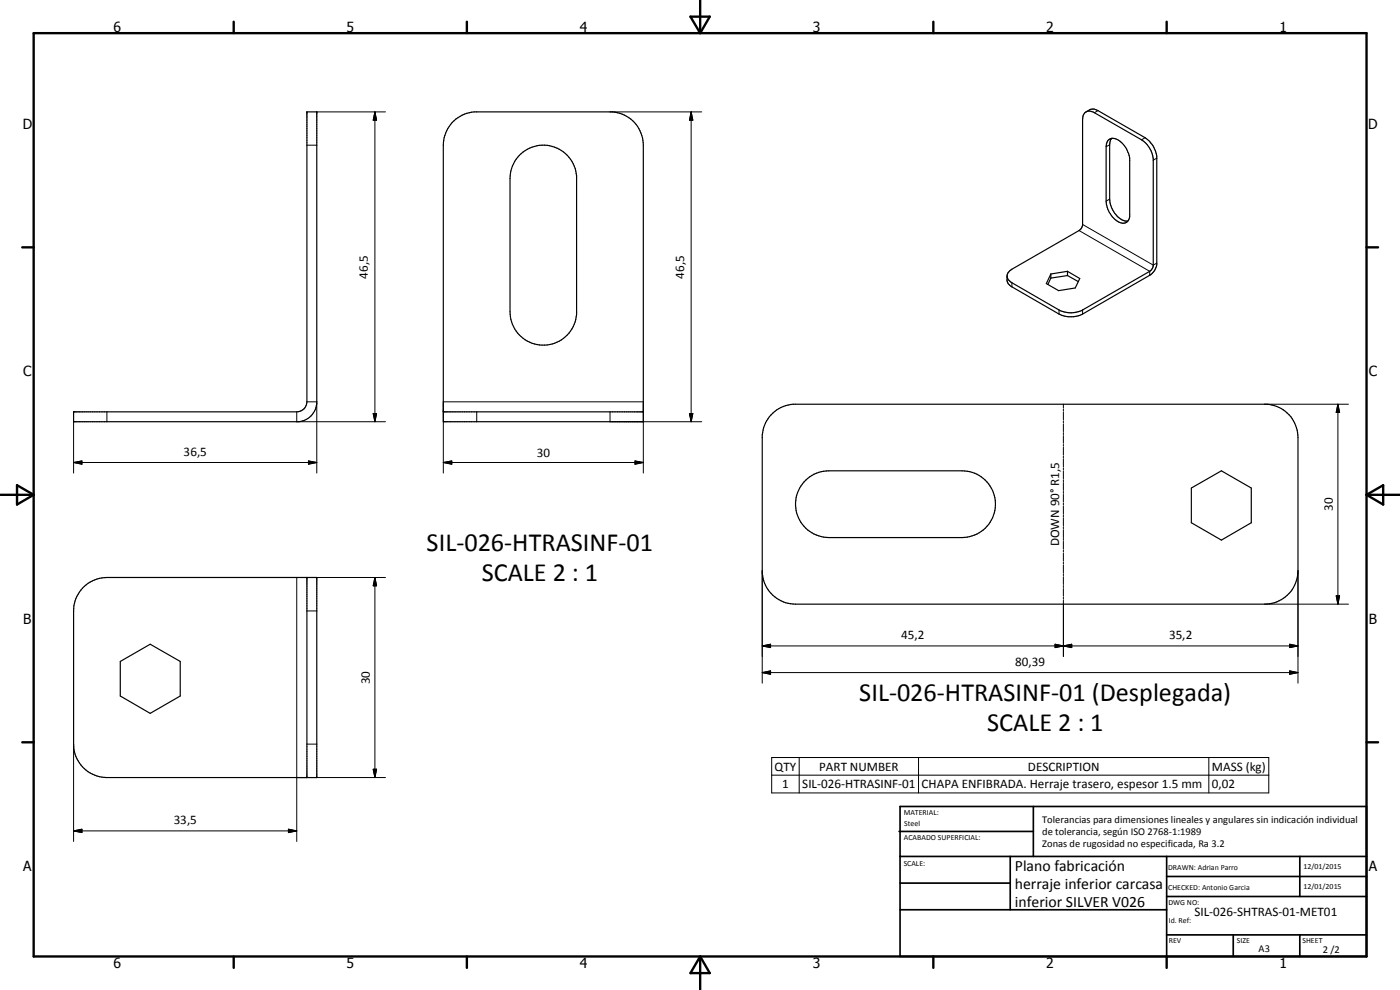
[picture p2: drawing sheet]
<svg xmlns="http://www.w3.org/2000/svg" width="420mm" height="297mm" viewBox="0 0 420 297" stroke-linecap="round" stroke-linejoin="round" font-family="sans-serif">
<g fill="none" stroke="#000" stroke-width=".35">
<path d="M92.1 33.6h3v87.6a6 6 0 0 1-5.4 5.3h-67.6v-2.9h67a3 3 0 0 0 3-3zM135.7 36.7l1.7-1.4a9.7 9.7 0 0 1 4.9-1.7h41.5a10 10 0 0 1 9.3 10v82.9h-60.1v-82.9a10.5 10.5 0 0 1 2.7-6.9zM326 33.6a2.66 2.66 0 0 1 2.8-.7l14.9 8.4a7.8 7.8 0 0 1 3.5 5.7v32.3a4.6 4.6 0 0 1-2.2 3.3l-20.1 11.6a7.8 7.8 0 0 1-7.1 0l-14.1-8.1a2.47 2.47 0 0 1-1.5-2.1l.1-1.7 .2-.5 1.2-1 20.1-11.6 .9-1.1 .2-.5v-31.7a2.16 2.16 0 0 1 1-2.3 2.16 2.16 0 0 1 2.6 .2l14.1 8.2a7.7 7.7 0 0 1 3.5 5.6v32.2l-.2 .5-.9 1.1-20.1 11.6a7.8 7.8 0 0 1-7.1 0l-14.5-8.4a2.11 2.11 0 0 1-1.1-1.6M155.9 46.6a10 10 0 0 1 10.5-2.4 10 10 0 0 1 6.6 8.6v41.5a10 10 0 0 1-10.3 9.3 10 10 0 0 1-9.6-10v-40a10 10 0 0 1 2.8-7zM332.7 42a2.71 2.71 0 0 1 3.4 .3 7.8 7.8 0 0 1 2.9 5.3v17.3a2.16 2.16 0 0 1-1.3 2 2.16 2.16 0 0 1-2.4-.5 7.8 7.8 0 0 1-3.3-6v-16.4l.1-.8zM333.6 41.5l-.3 .5-.3 1.4v16.3a7.1 7.1 0 0 0 4.8 6.6h.7M315.4 82.2v1.2M315.4 83.4l-.9 1.9M320.4 81.4l3.7 2.2-1.4 2.8-5 .8-3.7-2.1 1.4-2.9M320.4 81.4l-5 .8M320.4 81.4v1.3M320.4 82.7l3.2 1.8"/>
<path d="M320.4 82.7l-5 .7M133 123.6h60.1M231.9 124a9.9 9.9 0 0 1 6.1-2.7h142.3a9.9 9.9 0 0 1 9.2 10v39.9a10 10 0 0 1-10 10.1h-140.8a10 10 0 0 1-9.9-9.3v-41.5a10.2 10.2 0 0 1 3.1-6.5zM241.3 144.6a9.7 9.7 0 0 1 7.4-3.3h40a10 10 0 0 1 10.1 10 10 10 0 0 1-10.1 10h-40a10 10 0 0 1-9.1-5.9 10 10 0 0 1 1.7-10.8zM357.5 146.4l9.1-5.1 8.9 5.1v10.4l-8.9 5.3-9.1-5.3zM24.8 176.5a10.2 10.2 0 0 1 7.3-3.2h63v60h-63a10 10 0 0 1-10-10v-40a9.8 9.8 0 0 1 2.7-6.8zM92.1 173.3v60M36.1 198.5l9-5.2 9 5.2v10.3l-9 5.2-9-5.2z"/>
</g>
<g fill="none" stroke="#000" stroke-width=".3">
<path d="M95.1 33.6h20.6M112.5 33.6l.5 2.5h-1zM112.5 33.6v92.9M183.1 33.6h27.5M207.4 33.6l.5 2.5h-1zM207.4 33.6v92.9M329.5 33.2l-1 .6M92.1 43.6h3M333 59.7l-1 .7M333 43.4l-1 .6M343.7 41.3l-1.1 .7M347.2 47.5l-1.1 .5"/>
<path d="M323.8 69.2l21.2 12.2v1.2M324.9 67.4l21.2 12.1 1.1-.5M303.7 84.8v1.3M317.8 93v1.2M324.9 93v1.2M22.1 138.8l2.5-.5v1zM22.1 138.8h73M22.1 126.5v15.4M32.1 123.6v2.9M89.1 123.6v2.9h26.6M92.1 120.6h3v21.3M92.6 138.3l2.5 .5-2.5 .5z"/>
<path d="M112 124.1h1l-.5 2.4zM133 138.8l2.6-.5v1zM133 138.8h60.1M143.1 123.6v2.9M183.1 123.6v2.9h27.5M190.6 138.3l2.5 .5-2.5 .5zM206.9 124.1h1l-.5 2.4zM319.1 121.3v1.1M319.1 122.7v.6M319.1 123.6v2.4M319.1 126.3v.6M319.1 127.2v2.3"/>
<path d="M319.1 129.8v.6M319.1 130.7v2.3M319.1 133.3v.6M319.1 134.2v2.4M319.1 136.9v.6M319.1 137.7v2.4M379.5 121.3h25.2M401.5 121.3l.5 2.4h-1zM401.5 121.3v60M133 141.9v-21.3h60.1v21.3M319.1 140.4v.6M319.1 141.3v2.3"/>
<path d="M319.1 143.9v.6M319.1 144.8v2.4M319.1 147.4v.6M319.1 148.3v2.4M319.1 151v.6M319.1 151.8v2.4M319.1 154.5v.6M319.1 155.4v2.3M319.1 158v.6M319.1 158.9v2.4M112.5 173.3l.5 2.5h-1zM112.5 173.3v60"/>
<path d="M115.7 173.3h-26.6v79.2M228.8 171.2v33.8M319.1 161.5v.6M319.1 162.4v2.4M319.1 165.1v.6M319.1 166v2.3M319.1 168.6v.6M319.1 169.5v2.4M319.1 172.1v.6M319.1 173v2.4M319.1 175.7v.6M319.1 176.6v2.3"/>
<path d="M319.1 179.2v.6M389.5 171.2v33.8M401 178.8h1l-.5 2.5zM92.1 183.3h3M228.8 193.8l2.5-.5v1zM228.8 193.8h160.7M316.6 193.3l2.5 .5-2.5 .5zM316.6 193.3l5 1v-1l-5 1zM319.1 193.8l2.5-.5v1zM319.1 180.1v16.9M379.5 181.3h25.2M387 193.3l2.5 .5-2.5 .5z"/>
<path d="M228.8 201.8l2.5-.5v1zM228.8 201.8h160.7M387 201.3l2.5 .5-2.5 .5zM22.1 223.3v29.2M89.1 233.3h26.6M92.1 223.3h3M112 230.8h1l-.5 2.5zM231.6 227.3h149.2v10.6h-149.2zM231.6 232.6h149.2M239.8 227.3v10.6M275.7 227.3v10.6M362.8 227.3v10.6"/>
<path d="M22.1 249.3l2.5-.5v1zM22.1 249.3h67M86.6 248.8l2.5 .5-2.5 .5z"/>
</g>
<g fill="#000">
<circle cx="92.1" cy="33.6" r=".18"/>
<circle cx="95.1" cy="33.6" r=".18"/>
</g>
<g fill="none" stroke="#000" stroke-width=".71">
<path d="M10.1 9.9h400v277.1h-400zM70.1 6.5v3.4M140.1 6.5v3.4M207.2 5h5.8l-2.9 4.9zM210.1 0v9.9M280.1 6.5v3.4M350.1 6.5v3.4M6.7 74.2h3.4M410.1 74.2h3.5M.1 148.5h10M5.1 145.6l5 2.9-5 2.9zM410.1 148.5h10"/>
<path d="M410.1 148.5l5-2.9v5.8zM6.7 222.7h3.4M410.1 222.7h3.5M70.1 287v3.4M140.1 287v3.4M210.1 287v10M210.1 287l2.9 5h-5.8zM280.1 287v3.4M350.1 287v3.4"/>
</g>
<g fill="none" stroke="#000" stroke-width=".51">
<path d="M269.8 249.5h40.3M270.1 242h140v45h-140zM270.1 257h140M303.2 257v16M310.1 242v15M350.1 257v30M390.1 257v12M270.1 265h33.1M270.1 273h80M350.1 269h60M350.1 263h60M350.1 280.5h60"/>
<path d="M370.1 280.5v6.5M390.1 280.5v6.5"/>
</g>
<g fill="#000">
<path d="M112.5 33.6l.5 2.5h-1zM207.4 33.6l.5 2.5h-1zM22.1 138.8l2.5-.5v1zM92.6 138.3l2.5 .5-2.5 .5zM112 124.1h1l-.5 2.4zM133 138.8l2.6-.5v1zM190.6 138.3l2.5 .5-2.5 .5zM206.9 124.1h1l-.5 2.4zM401.5 121.3l.5 2.4h-1zM112.5 173.3l.5 2.5h-1zM401 178.8h1l-.5 2.5zM228.8 193.8l2.5-.5v1z"/>
<path d="M316.6 193.3l2.5 .5-2.5 .5zM319.1 193.8l2.5-.5v1zM387 193.3l2.5 .5-2.5 .5zM228.8 201.8l2.5-.5v1zM387 201.3l2.5 .5-2.5 .5zM112 230.8h1l-.5 2.5zM22.1 249.3l2.5-.5v1zM86.6 248.8l2.5 .5-2.5 .5z"/>
</g>
<g font-size="7.9">
<text x="128" y="165.2">SIL-026-HTRASINF-01</text>
<text x="144.6" y="174.2">SCALE 2 : 1</text>
<text x="257.9" y="210.2">SIL-026-HTRASINF-01 (Desplegada)</text>
<text x="296.2" y="219.2">SCALE 2 : 1</text>
</g>
<g font-size="4.7">
<text x="304.6" y="261.2">Plano fabricación</text>
<text x="304.6" y="266.6">herraje inferior carcasa</text>
<text x="304.6" y="272">inferior SILVER V026</text>
</g>
<g font-size="4.2">
<text x="34" y="9.6">6</text>
<text x="104" y="9.6">5</text>
<text x="174" y="9.6">4</text>
<text x="244" y="9.6">3</text>
<text x="314" y="9.6">2</text>
<text x="384" y="9.6">1</text>
<text x="6.8" y="38.7">D</text>
<text x="410.6" y="38.7">D</text>
<text x="7" y="112.9">C</text>
<text x="410.8" y="112.9">C</text>
<text x="7" y="187.1">B</text>
<text x="410.8" y="187.1">B</text>
<text x="7" y="261.4">A</text>
<text x="410.8" y="261.4">A</text>
<text x="34" y="290.4">6</text>
<text x="104" y="290.4">5</text>
<text x="174" y="290.4">4</text>
<text x="244" y="290.4">3</text>
<text x="314" y="290.4">2</text>
<text x="384" y="290.4">1</text>
</g>
<g font-size="3.9">
<text x="110.4" y="83.6" transform="rotate(-90 110.4 83.6)">46,5</text>
<text x="205.3" y="83.6" transform="rotate(-90 205.3 83.6)">46,5</text>
<text x="55.1" y="136.7">36,5</text>
<text x="161.1" y="137.2">30</text>
<text x="400" y="153.3" transform="rotate(-90 400 153.3)">30</text>
<text x="317.8" y="163.9" transform="rotate(-90 317.8 163.9)">DOWN 90° R1,5</text>
<text x="270.5" y="191.7">45,2</text>
<text x="350.8" y="191.7">35,2</text>
<text x="304.7" y="199.7">80,39</text>
<text x="111" y="205.3" transform="rotate(-90 111 205.3)">30</text>
<text x="232.5" y="231.2">QTY</text>
<text x="245.8" y="231.2">PART NUMBER</text>
<text x="308.5" y="231.2">DESCRIPTION</text>
<text x="363.7" y="231.3">MASS (kg)</text>
<text x="234.7" y="236.5">1</text>
<text x="240.8" y="236.5">SIL-026-HTRASINF-01</text>
<text x="276.6" y="236.5">CHAPA ENFIBRADA. Herraje trasero, espesor 1.5 mm</text>
<text x="363.7" y="236.5">0,02</text>
<text x="52.1" y="247.2">33,5</text>
<text x="358.5" y="275">SIL-026-SHTRAS-01-MET01</text>
</g>
<g font-size="3.1">
<text x="312.7" y="246.8">Tolerancias para dimensiones lineales y angulares sin indicación individual</text>
<text x="312.7" y="250.4">de tolerancia, según ISO 2768-1:1989</text>
<text x="312.7" y="254">Zonas de rugosidad no especificada, Ra 3.2</text>
<text x="377.7" y="285.6">A3</text>
<text x="397" y="285.9">2 /2</text>
</g>
<g font-size="2.4">
<text x="271.2" y="244.4">MATERIAL:</text>
<text x="271.3" y="252">ACABADO SUPERFICIAL:</text>
<text x="271.4" y="247.9">Steel</text>
<text x="271.2" y="259.7">SCALE:</text>
<text x="350.6" y="261">DRAWN: Adrian Parro</text>
<text x="391.2" y="260.6">12/01/2015</text>
<text x="350.6" y="267">CHECKED: Antonio Garcia</text>
<text x="391.2" y="266.7">12/01/2015</text>
<text x="350.6" y="271.4">DWG NO:</text>
<text x="350.8" y="276.9">Id. Ref:</text>
<text x="350.8" y="282.8">REV</text>
<text x="371.2" y="282.9">SIZE</text>
<text x="390.9" y="282.9">SHEET</text>
</g>
</svg>
